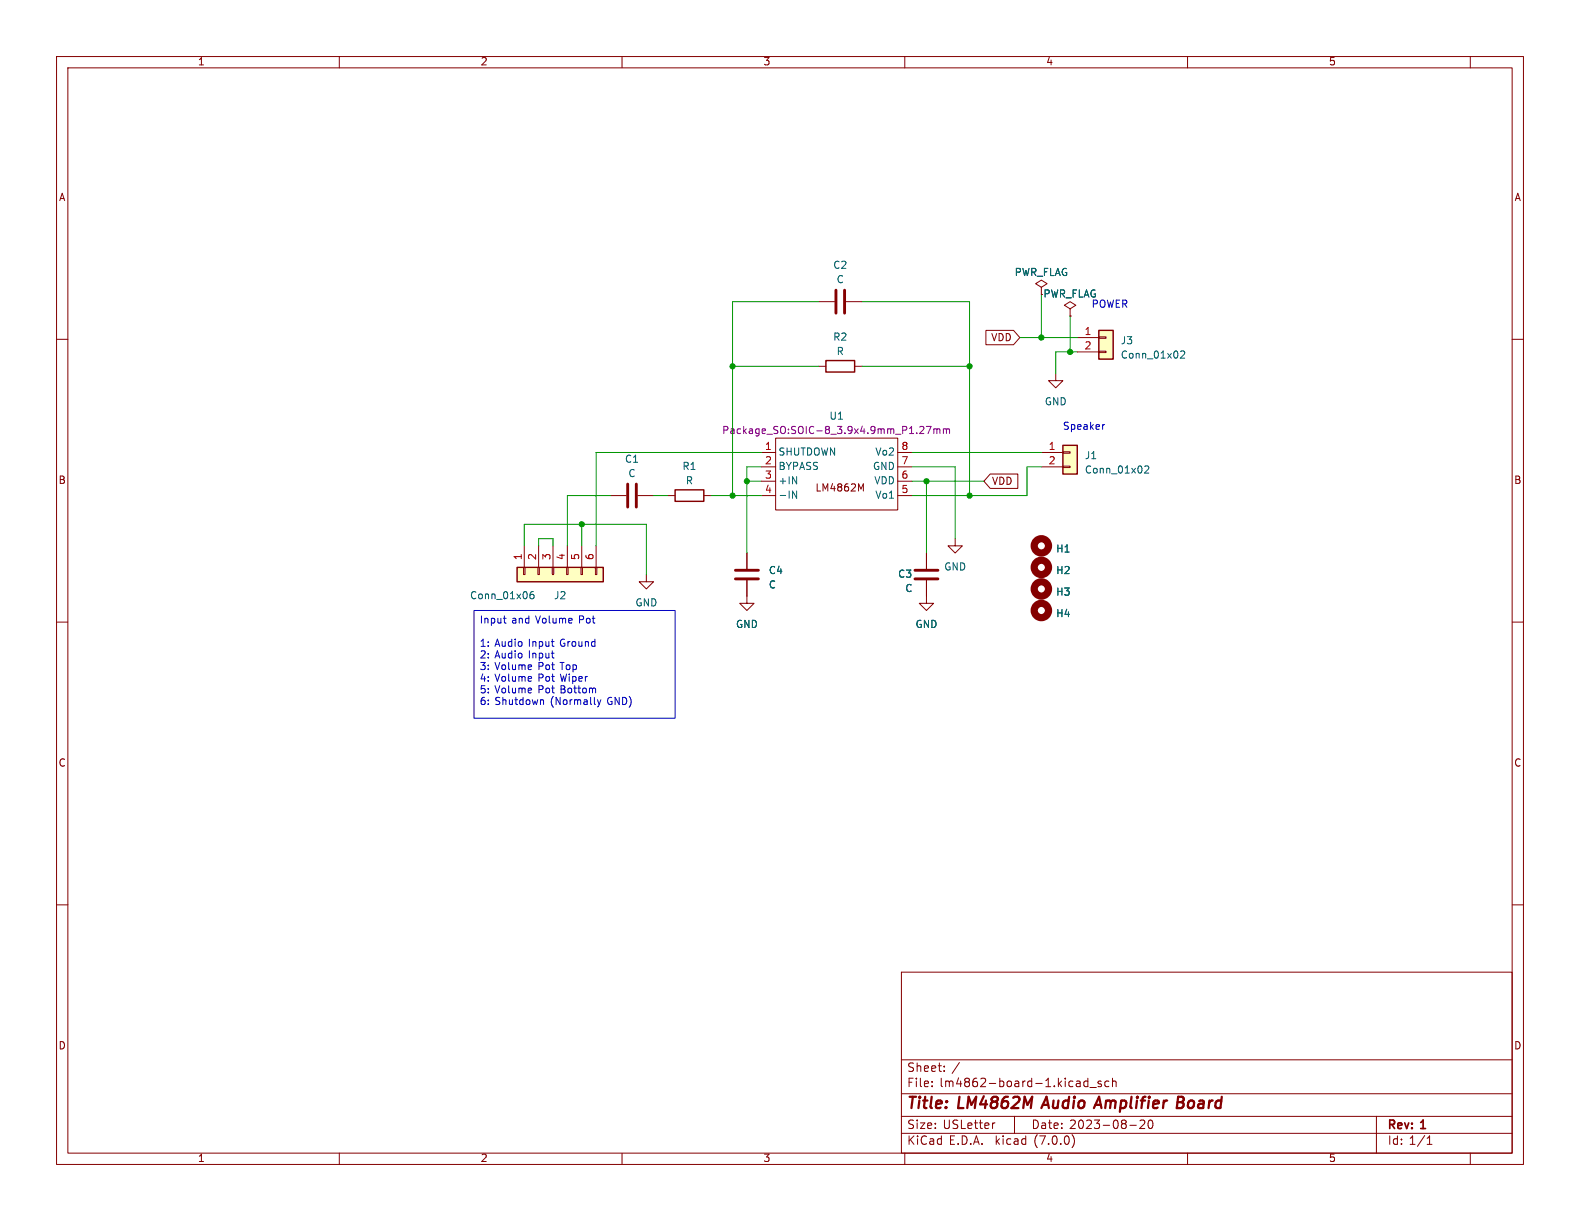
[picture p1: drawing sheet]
<svg xmlns="http://www.w3.org/2000/svg" width="279mm" height="216mm" viewBox="0 0 279 216" stroke-linecap="round" stroke-linejoin="round" font-family="sans-serif">
<g fill="none" stroke="#840000" stroke-width=".18">
<path d="M10 10h259.4v195.9h-259.4zM12 12h255.4v191.9h-255.4zM60 10v2M110 10v2M160 10v2M210 10v2M260 10v2M10 60h2M144.8 53.3h2.8M149.6 53.3h2.8M174.3 58.4h4.9l1.1 1.3-1.1 1.3h-4.9zM184.1 50.8l1.1-.6-1.1-.7-1 .7 1 .6v1.3"/>
<path d="M189.2 54.6l1-.6-1-.7-1 .7 1 .6v1.3M189.2 55.9h.1M190.5 59.7h3.8M194.3 59.6h1.3v.2h-1.3zM267.4 60h2M137.2 77.5h21.5v12.7h-21.5zM144.8 64.8h1.2M151.1 64.8h1.3M186.7 66v1.3h1.3l-1.3 1.3-1.3-1.3h1.3M188 79.9h1.2v.2h-1.2zM190.5 62.2h3.8M194.3 62.1h1.3v.3h-1.3z"/>
<path d="M92.7 96.5v3.8M95.2 96.5v3.8M97.8 96.5v3.8M100.3 96.5v3.8M102.9 96.5v3.8M105.4 96.5v3.8M107.9 87.6h2.8M112.8 87.6h2.8M118.1 87.6h1.3M124.5 87.6h1.2M132.1 97.8v2.8M134.6 80h2.6"/>
<path d="M134.6 82.6h2.6M134.6 85.1h2.6M134.6 87.6h2.6M152.2 86.5l.5-.9v1.2M158.7 80h2.6M158.7 82.6h2.6M158.7 85.1h2.6M158.7 87.6h2.6M163.8 97.8v2.8M168.9 95.3v1.2h1.3l-1.3 1.3-1.3-1.3h1.3M175.1 83.8h4.9v2.6h-4.9l-1.1-1.3zM184.1 80h3.9"/>
<path d="M184.1 82.6h3.9M188 82.4h1.2v.3h-1.2zM10 110h2M92.6 100.3h.2v1.3h-.2zM95.1 100.3h.3v1.3h-.3zM97.7 100.3h.2v1.3h-.2zM100.2 100.3h.3v1.3h-.3zM102.7 100.3h.3v1.3h-.3zM105.3 100.3h.2v1.3h-.2zM114.3 101.6v1.3h1.3l-1.3 1.2-1.3-1.2h1.3M132.1 102.6v4.1h1.2l-1.2 1.3-1.3-1.3h1.3M163.8 102.6v4.1h1.3l-1.3 1.3-1.2-1.3h1.2"/>
<path d="M267.4 110h2M10 160h2M267.4 160h2M159.4 171.9h108v32h-108zM159.4 197.4h108M159.4 193.4h108M159.4 187.4h108M164.8 192v.2M164.8 191.2v.2M167 189.3v.2M167 188.5v.2M175.9 198.6h-.2"/>
<path d="M179.4 197.4v3M192.4 190.7v1.5M192.4 191.2h-.5l-.2 .2v.5l.1 .2h.6M192.7 192.3h1.2M194.7 191.2h-.3l-.2 .2v.2l.5 .1v.4h-.5M196.1 191.2h-.4l-.3 .2v.5l.1 .2h.6M196.7 191.3l.2-.1h.4l.1 1M196.7 190.7v1.5M199.8 199h1.1M202.4 198.2v.5l-.9 .9h.9M203.2 198.2a.81 .81 0 0 0 .3 1.4l.2-.2 .2-.4-.2-.8M243.4 197.4v6.5"/>
<path d="M60 203.9v2M110 203.9v2M159.4 200.4h108M160 203.9v2M189.6 200.7a1.74 1.74 0 0 1 0 2.2M210 203.9v2M252.4 202.4h.8M252.4 201.3l.4-.4v1.5M260 203.9v2"/>
</g>
<path d="M185.1 193.9l-1 2M208.2 194.9h.7M208.3 193.9h.7l.3 .2M208.9 194.9l.3 .2M209.3 195.6l-.4 .3h-.8M209.3 194.5l-.4 .4" fill="none" stroke="#840000" stroke-width=".4"/>
<g fill="#ffffc2" stroke="#ffffc2" stroke-width=".18">
<path d="M194.3 58.4h2.5v5.1h-2.5z"/>
<path d="M188 78.7h2.5v5.1h-2.5z"/>
<path d="M91.4 100.3h15.3v2.6h-15.3z"/>
</g>
<path d="M194.3 58.4h2.5v5.1h-2.5zM146 63.8h5.1v2h-5.1zM188 78.7h2.5v5.1h-2.5zM119.4 86.6h5.1v2h-5.1zM91.4 100.3h15.3v2.6h-15.3z" fill="none" stroke="#840000" stroke-width=".25"/>
<path d="M208.8 62.2l.5-.1 .2 .3-.8 .9h.8M140.1 86.8l.8 1.3v-1.3M202.4 82.5l.5-.1 .3 .3-.8 1h.8M94.3 104.6l-.4 .1a.86 .86 0 0 0 0 1.2l.5-.1v-.5l-.2-.2h-.3l-.2 .2" fill="none" stroke="#006464" stroke-width=".18"/>
<g fill="none" stroke="#840000" stroke-width="1.3">
<circle cx="184.1" cy="96.5" r="1.27"/>
<circle cx="184.1" cy="100.3" r="1.27"/>
<circle cx="184.1" cy="107.9" r="1.27"/>
<circle cx="184.1" cy="104.1" r="1.27"/>
</g>
<path d="M163.1 75.4l.3 .2-.1 .3-.7 .8h.8M163.8 75.4h.8l-.5 1.3M165.1 75.8v.9M165.1 75.9l.4-.1 .2 .2M165.7 76l.2-.2 .3 .1v.8M165.7 76v.7M166.8 75.9l.4-.1 .2 .2M166.8 75.8v.9M167.4 76l.1-.2 .4 .1v.8M167.4 76v.7" fill="none" stroke="#840084" stroke-width=".18"/>
<path d="M147.8 51.3v4.1M149.4 51.3v4.1M111 85.6v4.1M112.5 85.6v4.1M130 102.4h4.1M130 100.8h4.1M161.8 102.4h4.1M161.8 100.8h4.1" fill="none" stroke="#840000" stroke-width=".51"/>
<path d="M195.3 75.1h-.2M83.8 108h35.6v19h-35.6zM89 109.3h.5M89.3 110.1l.2 .1M95.8 123.7l.3 .2v.7M105.7 123.7l.3 .9M106 124.6l-.3 .4M106.3 123.7l-.3 .9" fill="none" stroke="#0000c2" stroke-width=".18"/>
<g fill="none" stroke="#009600" stroke-width=".18">
<path d="M144.8 53.3h-15.3v34.3M152.4 53.3h19v34.3M180.3 59.7h10.2M184.1 52.1v7.6M189.2 55.9v6.3M129.5 64.8h15.3M152.4 64.8h19M190.5 62.2h-3.8v3.8M92.7 96.5v-3.8h21.6v8.9M95.2 96.5v-1.2h2.6v1.2M102.9 92.7v3.8M107.9 87.6h-7.6v8.9"/>
<path d="M115.6 87.6h2.5M125.7 87.6h8.9M132.1 85.1h2.5M134.6 80h-29.2v16.5M134.6 82.6h-2.5v15.2M161.3 85.1h12.7M161.3 80h22.8M161.3 82.6h7.6v12.7M163.8 85.1v12.7M184.1 82.6h-2.5v5h-20.3"/>
</g>
<g fill="#009600" stroke="#009600" stroke-width=".18">
<circle cx="189.2" cy="62.2" r=".46"/>
<circle cx="171.4" cy="87.6" r=".46"/>
<circle cx="163.8" cy="85.1" r=".46"/>
<circle cx="184.1" cy="59.7" r=".46"/>
<circle cx="171.4" cy="64.8" r=".46"/>
<circle cx="129.5" cy="87.6" r=".46"/>
<circle cx="132.1" cy="85.1" r=".46"/>
<circle cx="129.5" cy="64.8" r=".46"/>
<circle cx="102.9" cy="92.7" r=".46"/>
</g>
<g font-size="2.8" fill="#840000">
<text x="160.4" y="196.7">Title:</text>
<text x="169.5" y="196.7">LM4862M</text>
<text x="185.1" y="196.7">Audio Amplifier</text>
<text x="210" y="196.7">Board</text>
</g>
<g font-size="2.1" fill="#840000">
<text x="160.4" y="189.8">Sheet:</text>
<text x="168.3" y="189.8">/</text>
<text x="160.4" y="192.5">File:</text>
<text x="166.2" y="192.5">lm4862-board-1.kicad_sch</text>
<text x="160.4" y="202.7">KiCad</text>
<text x="160.4" y="199.9">Size:</text>
<text x="166.7" y="199.9">USLetter</text>
<text x="167.8" y="202.7">E.D.A.</text>
<text x="176.1" y="202.7">kicad</text>
<text x="182.4" y="199.9">Date:</text>
<text x="183" y="202.7">(7.0.0)</text>
<text x="189.1" y="199.9">2023-08-20</text>
<text x="245.4" y="200.1">Rev:</text>
<text x="245.4" y="202.7">Id: 1/1</text>
<text x="251.4" y="200.1">1</text>
</g>
<g font-size="1.8" fill="#840000">
<text x="35" y="11.8">1</text>
<text x="85" y="11.8">2</text>
<text x="135" y="11.8">3</text>
<text x="185" y="11.8">4</text>
<text x="235" y="11.8">5</text>
<text x="10.4" y="35.8">A</text>
<text x="267.8" y="35.8">A</text>
<text x="175.2" y="60.6">VDD</text>
<text x="10.3" y="85.8">B</text>
<text x="144.1" y="87.2">LM4862M</text>
<text x="175.4" y="86">VDD</text>
<text x="267.7" y="85.8">B</text>
<text x="10.3" y="135.8">C</text>
<text x="267.7" y="135.8">C</text>
<text x="10.3" y="185.8">D</text>
<text x="267.7" y="185.8">D</text>
<text x="35" y="205.7">1</text>
<text x="85" y="205.7">2</text>
<text x="135" y="205.7">3</text>
<text x="185" y="205.7">4</text>
<text x="235" y="205.7">5</text>
</g>
<g font-size="1.8" fill="#006464">
<text x="147.3" y="47.8">C2</text>
<text x="147.9" y="50.4">C</text>
<text x="179.4" y="49.1">PWR_FLAG</text>
<text x="184.4" y="52.9">PWR_FLAG</text>
<text x="147.3" y="60.5">R2</text>
<text x="147.9" y="63.1">R</text>
<text x="198.1" y="61.2">J3</text>
<text x="198.1" y="63.7">Conn_01x02</text>
<text x="184.7" y="71.9">GND</text>
<text x="146.6" y="74.5">U1</text>
<text x="110.5" y="82.1">C1</text>
<text x="120.6" y="83.4">R1</text>
<text x="137.7" y="80.8">SHUTDOWN</text>
<text x="137.7" y="83.4">BYPASS</text>
<text x="154.2" y="83.4">GND</text>
<text x="154.7" y="80.8">Vo2</text>
<text x="191.8" y="81.5">J1</text>
<text x="111.1" y="84.6">C</text>
<text x="121.2" y="85.9">R</text>
<text x="137.7" y="85.9">+IN</text>
<text x="137.7" y="88.5">-IN</text>
<text x="154.5" y="85.9">VDD</text>
<text x="154.7" y="88.5">Vo1</text>
<text x="191.8" y="84">Conn_01x02</text>
<text x="135.9" y="101.8">C4</text>
<text x="166.9" y="101.2">GND</text>
<text x="186.7" y="98">H1</text>
<text x="186.7" y="101.8">H2</text>
<text x="83.1" y="106.2">Conn_01x06</text>
<text x="97.9" y="106.2">J2</text>
<text x="112.3" y="107.5">GND</text>
<text x="135.9" y="104.3">C</text>
<text x="158.8" y="102.4">C3</text>
<text x="160" y="105">C</text>
<text x="186.7" y="105.6">H3</text>
<text x="130.1" y="111.3">GND</text>
<text x="161.8" y="111.3">GND</text>
<text x="186.7" y="109.4">H4</text>
</g>
<g font-size="1.8" fill="#a90000">
<text x="191.7" y="59.4">1</text>
<text x="191.7" y="62">2</text>
<text x="135.2" y="79.8">1</text>
<text x="135.2" y="82.3">2</text>
<text x="159.4" y="82.3">7</text>
<text x="159.4" y="79.8">8</text>
<text x="185.4" y="79.8">1</text>
<text x="185.4" y="82.3">2</text>
<text x="135.2" y="84.8">3</text>
<text x="135.2" y="87.4">4</text>
<text x="159.4" y="87.4">5</text>
<text x="159.4" y="84.8">6</text>
<text x="92.5" y="99.1" transform="rotate(-90 92.5 99.1)">1</text>
<text x="95" y="99.1" transform="rotate(-90 95 99.1)">2</text>
<text x="97.5" y="99.1" transform="rotate(-90 97.5 99.1)">3</text>
<text x="100.1" y="99.1" transform="rotate(-90 100.1 99.1)">4</text>
<text x="102.6" y="99.1" transform="rotate(-90 102.6 99.1)">5</text>
<text x="105.2" y="99.1" transform="rotate(-90 105.2 99.1)">6</text>
</g>
<g font-size="1.8" fill="#0000c2">
<text x="193" y="54.6">POWER</text>
<text x="188" y="76.2">Speaker</text>
<text x="84.8" y="110.6">Input</text>
<text x="90.5" y="110.6">and</text>
<text x="94.8" y="110.6">Volume</text>
<text x="102.6" y="110.6">Pot</text>
<text x="84.8" y="114.7">1: Audio</text>
<text x="84.8" y="116.8">2: Audio</text>
<text x="84.8" y="118.8">3: Volume</text>
<text x="93.6" y="114.7">Input</text>
<text x="93.6" y="116.8">Input</text>
<text x="95.3" y="118.8">Pot</text>
<text x="99.2" y="114.7">Ground</text>
<text x="99.3" y="118.8">Top</text>
<text x="84.8" y="120.9">4: Volume</text>
<text x="84.8" y="123">5: Volume</text>
<text x="84.8" y="125">6: Shutdown</text>
<text x="95.3" y="120.9">Pot</text>
<text x="95.3" y="123">Pot</text>
<text x="97.4" y="125">(Normally</text>
<text x="99.3" y="120.9">Wiper</text>
<text x="99.3" y="123">Bottom</text>
<text x="107.6" y="125">GND)</text>
</g>
<text font-size="1.8" fill="#840084" x="127.6" y="77">Package_SO:SOIC-8_3.9x4.9mm_P1.27mm</text>
</svg>
